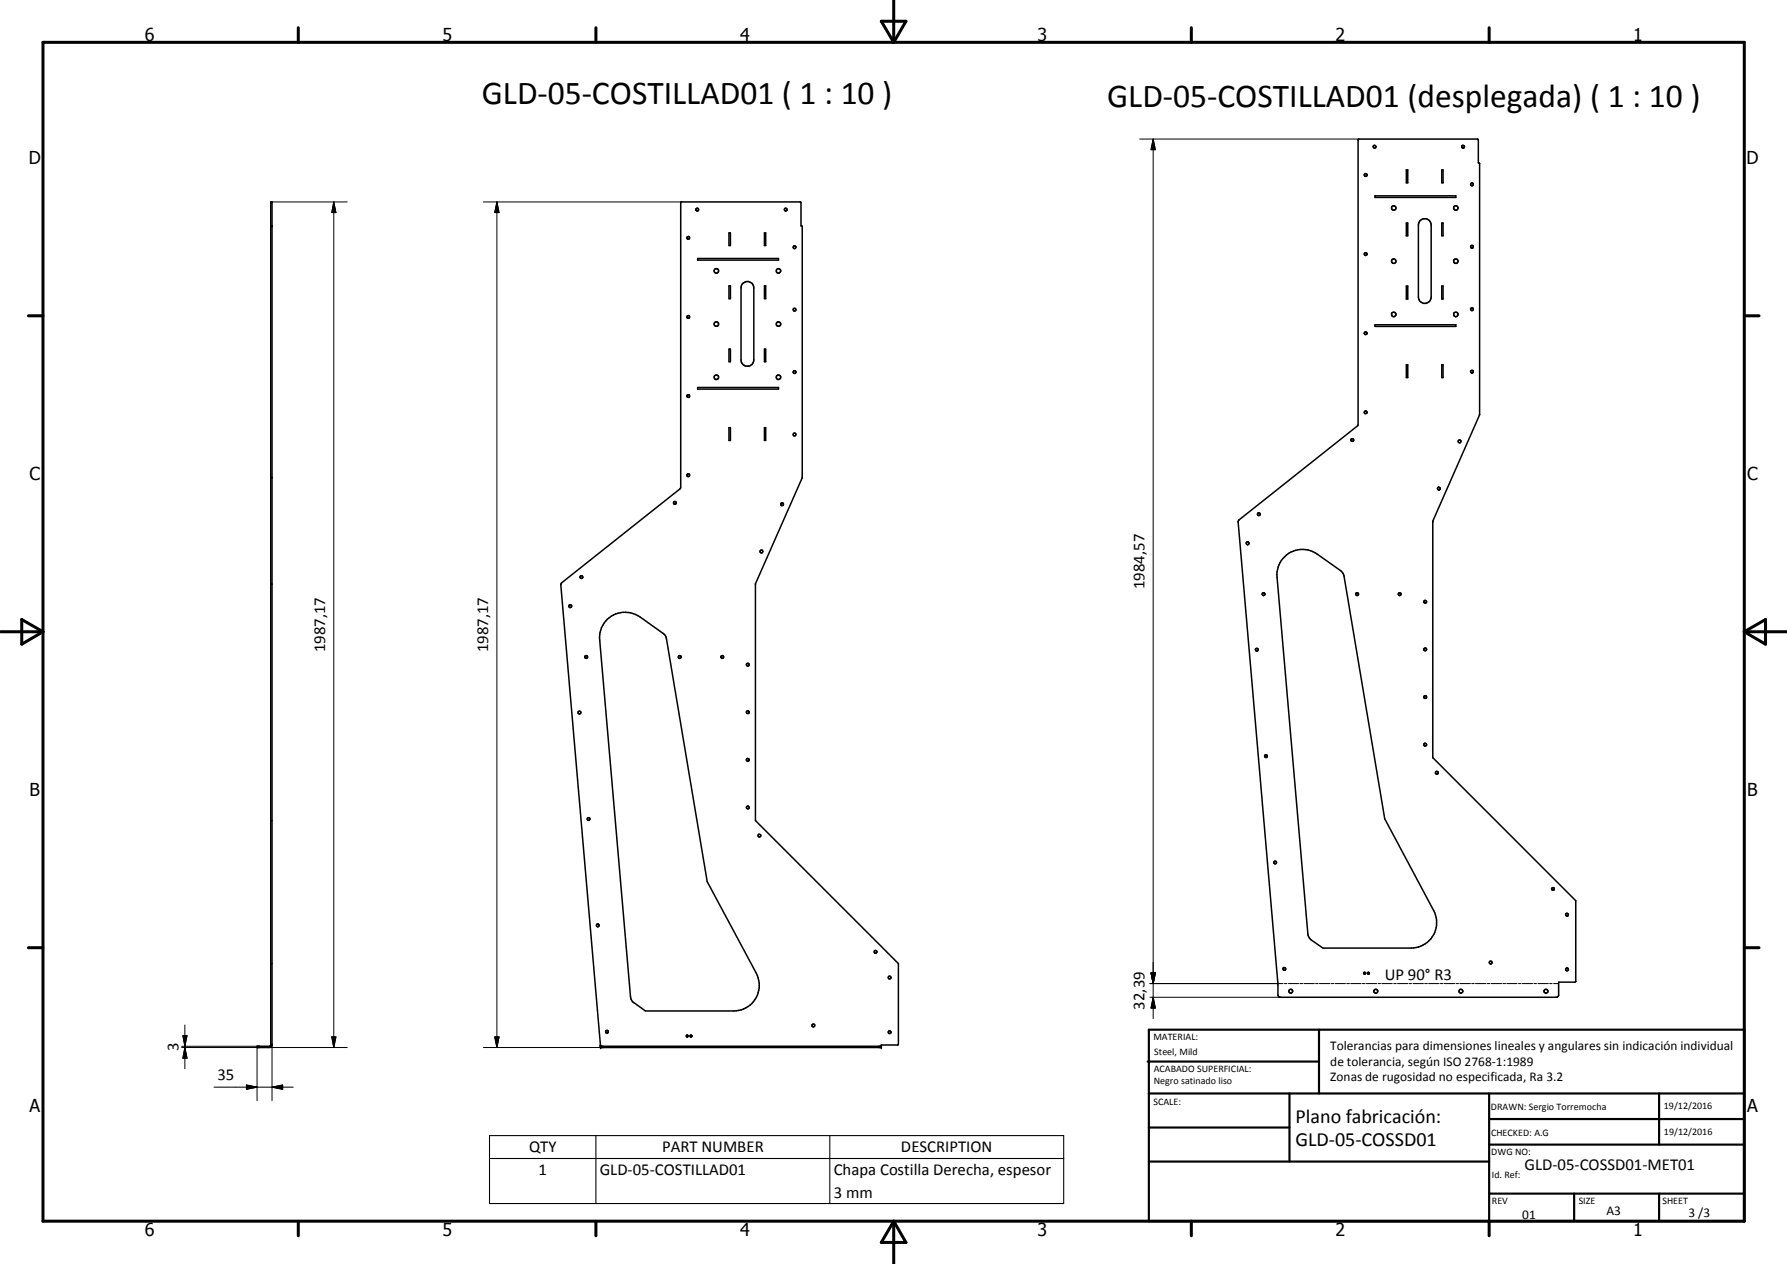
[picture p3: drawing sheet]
<svg xmlns="http://www.w3.org/2000/svg" width="420mm" height="297mm" viewBox="0 0 420 297" stroke-linecap="round" stroke-linejoin="round" font-family="sans-serif">
<g fill="none" stroke="#000" stroke-width=".35">
<path d="M319.3 32.8l.2-.1h27.9l.2 .2v5.4l.3 .1v59.1l-11 25v55.5l33.5 33.6 .1 19.1-.2 .1h-3.8v3.2l-.4 .4h-65.2l-.4-.6-.1-3-9.3-108.2 .2-.4 28-22.3zM330.7 39.9h.3v3.1h-.3zM339 39.9h.3v3.1h-.3zM63.7 53.1h.3M160.1 47.5h28l.2 .2v5.4l.3 .1v59.1l-11 24.9v55.6l33.6 33.6v19l-.2 .2h-3.8v.6h-66l-9.3-108.9 .2-.4 28-22.3zM161.7 55.6h.3l.1 .4a.33 .33 0 0 1-.5 .1 .33 .33 0 0 1 .1-.5zM171.4 54.7h.3v3h-.3zM179.7 54.7h.3v3h-.3zM320.9 59.5h.4l.1 .2a.33 .33 0 0 1-.4 .3 .33 .33 0 0 1-.1-.5zM321 40.8l.3 .1 .1 .2a.34 .34 0 0 1-.5 .3 .34 .34 0 0 1 .1-.6zM323.3 46h19v.4h-19zM330.7 52.4h.3v3h-.3z"/>
<path d="M333.9 51.8a1.51 1.51 0 0 1 1.7-.3 1.51 1.51 0 0 1 .9 1.4v16.9a1.5 1.5 0 0 1-1.5 1.5 1.5 1.5 0 0 1-1.5-1.5v-16.9zM339 52.4h.3v3h-.3zM345.9 43.1h.5a.33 .33 0 0 1-.1 .5 .33 .33 0 0 1-.4 0 .33 .33 0 0 1 0-.5zM164 60.7h19v.4h-19zM171.4 67.2h.3v3h-.3zM174.7 66.6a1.53 1.53 0 0 1 1.6-.3 1.53 1.53 0 0 1 .9 1.3v17a1.5 1.5 0 0 1-1.5 1.5 1.5 1.5 0 0 1-1.5-1.5v-17l.1-.5zM179.7 67.2h.3v3h-.3zM186.6 72.6a.33 .33 0 0 1 .5 0 .33 .33 0 0 1-.2 .5h-.3zM320.8 78.2l.3-.2 .3 .4a.33 .33 0 0 1-.4 .2 .33 .33 0 0 1-.2-.4zM323.3 76.3h19v.4h-19zM330.7 67.2h.3v3.1h-.3zM339 67.2h.3v3.1h-.3z"/>
<path d="M345.9 72.4h.5a.33 .33 0 0 1-.1 .5 .33 .33 0 0 1-.4 0 .33 .33 0 0 1 0-.5zM161.6 92.9l.4-.1 .1 .4a.32 .32 0 0 1-.4 .1 .32 .32 0 0 1-.1-.4zM164 91.1h19v.3h-19zM171.4 82h.3v3h-.3zM179.7 82h.3v3h-.3zM321 96.6l.3 .1 .1 .2a.33 .33 0 0 1-.4 .3 .33 .33 0 0 1-.2-.4zM330.7 85.7h.3v3h-.3zM339 85.7h.3v3h-.3zM158.4 118l.5-.1 .1 .3-.1 .2-.4 .1zM171.4 100.5h.3v3h-.3zM179.7 100.5h.3v3h-.3zM317.7 103.2l.3-.1a.32 .32 0 0 1 .3 .3 .32 .32 0 0 1-.4 .3 .32 .32 0 0 1-.3-.3z"/>
<path d="M295.7 120.6h.4l.2 .3-.4 .3-.3-.3zM296.9 139.4l.4-.1 .1 .5-.3 .2-.2-.1-.2-.3zM301.7 131.2a6 6 0 0 1 8-1l5.5 3.9 .7 1 9.7 57.3 11.5 21.6a6 6 0 0 1-5.3 8.8h-20.7l-2.8-1.9-.8-1.1-7.2-84.2a5.9 5.9 0 0 1 1.4-4.4zM318.8 139.4h.6v.3l-.3 .3-.3-.3zM328.9 139.4h.4l.1 .4-.3 .2-.2-.1-.2-.3zM142.8 145.5a6.1 6.1 0 0 1 7.6-.6l5.5 3.9a1.7 1.7 0 0 1 .8 1.4l9.6 57 11.5 21.5a6 6 0 0 1-5.3 8.9h-20.7l-3-2.1-.5-1-7.3-84.1a6.1 6.1 0 0 1 1.8-4.9zM159.5 154.2l.6-.1a.33 .33 0 0 1 0 .5 .33 .33 0 0 1-.5 0 .33 .33 0 0 1-.1-.4zM334.8 152.4l.4-.1 .2 .4a.33 .33 0 0 1-.4 .2 .33 .33 0 0 1-.2-.5zM136 167.3l.3-.2 .3 .5-.3 .2-.3-.1zM175.5 178.4l.6-.1 .1 .3-.1 .2-.4 .1zM297.4 177.5l.2-.2 .3 .2a.33 .33 0 0 1 0 .4 .33 .33 0 0 1-.5 0 .33 .33 0 0 1 0-.4zM334.8 163.6h.6v.2l-.1 .3h-.4z"/>
<path d="M175.5 189.6l.4-.2 .3 .4a.34 .34 0 0 1-.5 .3 .34 .34 0 0 1-.2-.5zM178.3 196.2l.5-.1a.32 .32 0 0 1 0 .5 .32 .32 0 0 1-.5 0 .32 .32 0 0 1 0-.4zM320.7 228.6l.3-.1 .1 .2-.1 .2-.4-.1zM321.6 228.6l.2-.1 .1 .4-.4-.1zM63.7 245.6v-198.1h.3v198.1M63.7 245.6h.3M63.7 245.6l-.3 .3h-3v.3h2.9l.4-.2 .3-.4M141.2 245.8l66 .1M141.2 246.1h.1M161.5 243.2l.3 .3-.2 .2-.2-.2zM191 240.8l.4-.1 .1 .4-.2 .2h-.2z"/>
<circle cx="323.2" cy="34.5" r=".33"/>
<circle cx="344" cy="34.5" r=".34"/>
<circle cx="163.9" cy="49.2" r=".33"/>
<circle cx="184.7" cy="49.3" r=".32"/>
<circle cx="186.8" cy="58.1" r=".32"/>
<circle cx="327.7" cy="48.9" r=".53"/>
<circle cx="342.3" cy="48.9" r=".52"/>
<circle cx="346.1" cy="58" r=".34"/>
<circle cx="161.8" cy="74.5" r=".33"/>
<circle cx="168.4" cy="63.7" r=".53"/>
<circle cx="168.4" cy="76.1" r=".53"/>
<circle cx="183" cy="63.7" r=".53"/>
<circle cx="183" cy="76.1" r=".53"/>
<circle cx="327.7" cy="61.4" r=".53"/>
<circle cx="327.7" cy="73.9" r=".53"/>
<circle cx="342.3" cy="61.4" r=".53"/>
<circle cx="342.3" cy="73.9" r=".53"/>
<circle cx="168.4" cy="88.7" r=".54"/>
<circle cx="183" cy="88.7" r=".54"/>
<circle cx="186.8" cy="87.4" r=".32"/>
<circle cx="346.1" cy="87.4" r=".32"/>
<circle cx="161.8" cy="111.7" r=".32"/>
<circle cx="183.9" cy="118.5" r=".33"/>
<circle cx="186.8" cy="102.1" r=".33"/>
<circle cx="338.3" cy="114.8" r=".33"/>
<circle cx="343.2" cy="103.7" r=".32"/>
<circle cx="136.7" cy="135.6" r=".33"/>
<circle cx="179" cy="129.6" r=".33"/>
<circle cx="293.3" cy="127.7" r=".34"/>
<circle cx="134.1" cy="142.5" r=".34"/>
<circle cx="137.8" cy="154.4" r=".34"/>
<circle cx="169.8" cy="154.4" r=".34"/>
<circle cx="175.8" cy="156.2" r=".33"/>
<circle cx="295.5" cy="152.7" r=".33"/>
<circle cx="335.1" cy="141.4" r=".34"/>
<circle cx="175.8" cy="167.4" r=".33"/>
<circle cx="335.1" cy="175" r=".34"/>
<circle cx="138.4" cy="192.5" r=".33"/>
<circle cx="337.8" cy="181.6" r=".33"/>
<circle cx="140.5" cy="217.4" r=".33"/>
<circle cx="299.8" cy="202.7" r=".32"/>
<circle cx="365.1" cy="208.9" r=".32"/>
<circle cx="368.4" cy="215" r=".32"/>
<circle cx="205.9" cy="223.7" r=".33"/>
<circle cx="209.2" cy="229.7" r=".32"/>
<circle cx="302" cy="227.7" r=".33"/>
<circle cx="303.5" cy="232.9" r=".45"/>
<circle cx="323.5" cy="232.9" r=".46"/>
<circle cx="343.5" cy="232.9" r=".45"/>
<circle cx="350.5" cy="226.2" r=".33"/>
<circle cx="363.5" cy="232.9" r=".46"/>
<circle cx="368.4" cy="227.8" r=".33"/>
<circle cx="142.7" cy="242.5" r=".33"/>
<circle cx="162.5" cy="243.5" r=".23"/>
<circle cx="209.2" cy="242.6" r=".34"/>
</g>
<g fill="#000">
<circle cx="63.7" cy="53.1" r=".18"/>
<circle cx="64" cy="53.1" r=".18"/>
<circle cx="336.9" cy="122.5" r=".18"/>
<circle cx="141.2" cy="246.2" r=".18"/>
<circle cx="141.2" cy="245.9" r=".18"/>
<circle cx="207.2" cy="245.9" r=".18"/>
<circle cx="207.2" cy="246.2" r=".18"/>
</g>
<g fill="none" stroke="#000" stroke-width=".24">
<path d="M268 32.7h51.5M271.1 32.7l.5 2.5h-1zM271.1 32.7v206.7M64 47.5h17.6M78.5 47.5l.5 2.5h-1zM78.5 47.5v198.7M113.7 47.5h46.5M116.8 47.5l.5 2.5h-1zM116.8 47.5v198.7M270.4 231.1h31.3M270.4 234.4h30.7M270.6 228.6h1l-.5 2.5z"/>
<path d="M271.1 234.4l.5 2.5h-1zM302 231.1h.6M302.9 231.1h2.4M305.6 231.1h.7M306.6 231.1h2.4M309.3 231.1h.6M310.2 231.1h2.5M313 231.1h.6M313.9 231.1h2.4M316.6 231.1h.7M317.6 231.1h2.4M320.3 231.1h.7"/>
<path d="M321.3 231.1h2.4M324 231.1h.6M324.9 231.1h2.5M327.7 231.1h.6M328.6 231.1h2.4M331.3 231.1h.6M332.3 231.1h2.4M335 231.1h.6M335.9 231.1h2.5M338.7 231.1h.6M339.6 231.1h2.4M342.3 231.1h.6"/>
<path d="M343.2 231.1h2.5M346 231.1h.6M346.9 231.1h2.5M349.7 231.1h.6M350.6 231.1h2.4M353.3 231.1h.7M354.3 231.1h2.4M357 231.1h.6M357.9 231.1h2.5M360.7 231.1h.6M361.6 231.1h2.5M364.4 231.1h.5"/>
<path d="M365.3 231.1h1.2M42.7 246.2h18.3M42.7 245.9h18.3M43 243.4h1l-.5 2.5zM43.5 246.2l.5 2.5h-1zM43.5 240.9v10.3M50.3 255.5h18.6M57.9 255l2.5 .5-2.5 .5zM60.4 246.2v12.5M63.3 246.2h18.3M64 255.5l2.5-.5v1zM64 245.4v13.3"/>
<path d="M78 243.7h1l-.5 2.5zM113.7 246.2h28.1M116.3 243.7h1l-.5 2.5z"/>
</g>
<g fill="none" stroke="#000" stroke-width=".71">
<path d="M10.1 9.9h400v277.1h-400zM70.1 6.5v3.4M140.1 6.5v3.4M207.2 5h5.8l-2.9 4.9zM210.1 0v9.9M280.1 6.5v3.4M350.1 6.5v3.4M6.7 74.2h3.4M410.1 74.2h3.5M.1 148.5h10M5.1 145.6l5 2.9-5 2.9zM410.1 148.5h10"/>
<path d="M410.1 148.5l5-2.9v5.8zM6.7 222.7h3.4M410.1 222.7h3.5M70.1 287v3.4M140.1 287v3.4M210.1 287v10M210.1 287l2.9 5h-5.8zM280.1 287v3.4M350.1 287v3.4"/>
</g>
<g fill="none" stroke="#000" stroke-width=".51">
<path d="M269.8 249.5h40.3M270.1 242h140v45h-140zM270.1 257h140M303.2 257v16M310.1 242v15M350.1 257v30M390.1 257v12M270.1 265h33.1M270.1 273h80M350.1 269h60M350.1 263h60M350.1 280.5h60"/>
<path d="M370.1 280.5v6.5M390.1 280.5v6.5"/>
</g>
<path d="M115.1 266.9h135v15.9h-135zM115.1 272.2h135M140.1 266.9v15.9M195.1 266.9v15.9" fill="none" stroke="#000" stroke-width=".25"/>
<path d="M271.1 32.7l.5 2.5h-1zM78.5 47.5l.5 2.5h-1zM116.8 47.5l.5 2.5h-1zM270.6 228.6h1l-.5 2.5zM271.1 234.4l.5 2.5h-1zM43 243.4h1l-.5 2.5zM43.5 246.2l.5 2.5h-1zM57.9 255l2.5 .5-2.5 .5zM64 255.5l2.5-.5v1zM78 243.7h1l-.5 2.5zM116.3 243.7h1l-.5 2.5z" fill="#000"/>
<g font-size="7.9">
<text x="113.3" y="24.6">GLD-05-COSTILLAD01 ( 1 : 10 )</text>
<text x="260.3" y="25.1">GLD-05-COSTILLAD01 (desplegada) ( 1 : 10 )</text>
</g>
<g font-size="4.7">
<text x="304.6" y="263.9">Plano fabricación:</text>
<text x="304.6" y="269.3">GLD-05-COSSD01</text>
</g>
<g font-size="4.2">
<text x="34" y="9.6">6</text>
<text x="104" y="9.6">5</text>
<text x="174" y="9.6">4</text>
<text x="244" y="9.6">3</text>
<text x="314" y="9.6">2</text>
<text x="384" y="9.6">1</text>
<text x="6.8" y="38.7">D</text>
<text x="410.6" y="38.7">D</text>
<text x="7" y="112.9">C</text>
<text x="410.8" y="112.9">C</text>
<text x="7" y="187.1">B</text>
<text x="410.8" y="187.1">B</text>
<text x="7" y="261.4">A</text>
<text x="410.8" y="261.4">A</text>
<text x="34" y="290.4">6</text>
<text x="104" y="290.4">5</text>
<text x="174" y="290.4">4</text>
<text x="244" y="290.4">3</text>
<text x="314" y="290.4">2</text>
<text x="384" y="290.4">1</text>
</g>
<g font-size="3.9">
<text x="269.1" y="138.4" transform="rotate(-90 269.1 138.4)">1984,57</text>
<text x="76.4" y="153.3" transform="rotate(-90 76.4 153.3)">1987,17</text>
<text x="114.8" y="153.3" transform="rotate(-90 114.8 153.3)">1987,17</text>
<text x="325.6" y="230.4">UP 90° R3</text>
<text x="269.1" y="237.2" transform="rotate(-90 269.1 237.2)">32,39</text>
<text x="41.9" y="247" transform="rotate(-90 41.9 247)">3</text>
<text x="51.1" y="253.9">35</text>
<text x="124.4" y="270.8">QTY</text>
<text x="155.7" y="270.8">PART NUMBER</text>
<text x="211.8" y="270.8">DESCRIPTION</text>
<text x="358.5" y="275">GLD-05-COSSD01-MET01</text>
<text x="126.6" y="276.1">1</text>
<text x="141" y="276.1">GLD-05-COSTILLAD01</text>
<text x="196" y="276.2">Chapa Costilla Derecha, espesor</text>
<text x="196" y="281.6">3 mm</text>
</g>
<g font-size="3.1">
<text x="312.7" y="246.8">Tolerancias para dimensiones lineales y angulares sin indicación individual</text>
<text x="312.7" y="250.4">de tolerancia, según ISO 2768-1:1989</text>
<text x="312.7" y="254">Zonas de rugosidad no especificada, Ra 3.2</text>
<text x="357.9" y="286.4">01</text>
<text x="377.7" y="285.6">A3</text>
<text x="397" y="285.9">3 /3</text>
</g>
<g font-size="2.4">
<text x="271.2" y="244.4">MATERIAL:</text>
<text x="271.3" y="252">ACABADO SUPERFICIAL:</text>
<text x="271.4" y="247.9">Steel, Mild</text>
<text x="271.3" y="254.6">Negro satinado liso</text>
<text x="271.2" y="259.7">SCALE:</text>
<text x="350.6" y="260.8">DRAWN: Sergio Torremocha</text>
<text x="391.2" y="260.6">19/12/2016</text>
<text x="350.6" y="267">CHECKED: A.G</text>
<text x="391.2" y="266.7">19/12/2016</text>
<text x="350.6" y="271.4">DWG NO:</text>
<text x="350.8" y="276.9">Id. Ref:</text>
<text x="350.8" y="282.8">REV</text>
<text x="371.2" y="282.9">SIZE</text>
<text x="390.9" y="282.9">SHEET</text>
</g>
</svg>
